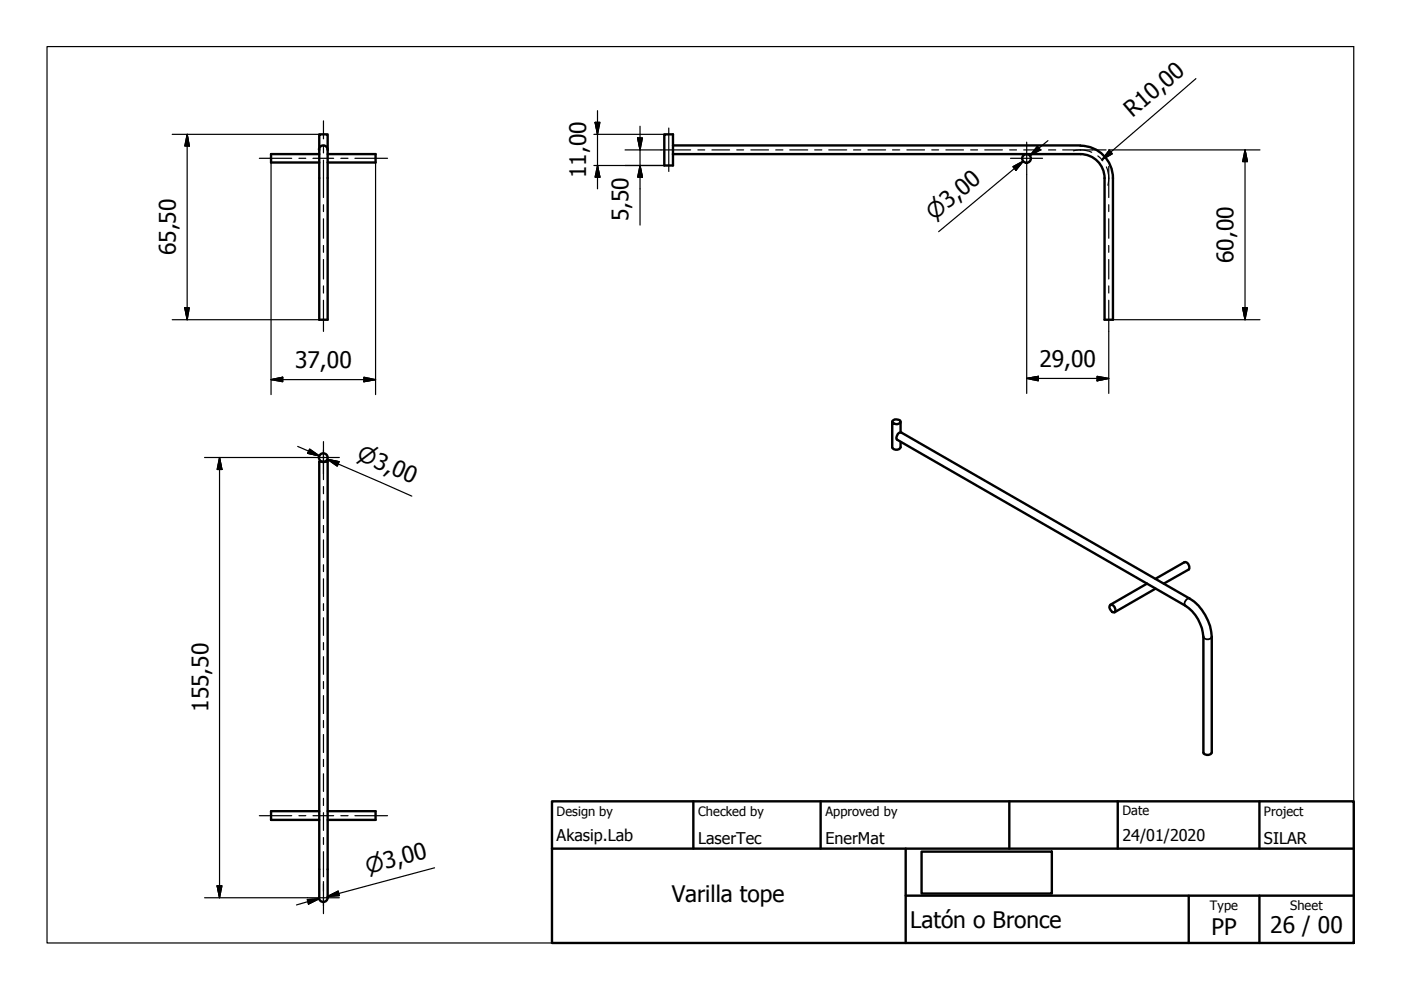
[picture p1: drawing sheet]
<svg xmlns="http://www.w3.org/2000/svg" width="297mm" height="210mm" viewBox="0 0 297 210" stroke-linecap="round" stroke-linejoin="round" font-family="sans-serif">
<!-- layer: Visible (ISO) -->
<g fill="none" stroke="#000" stroke-width=".51">
<path d="M67.6 31.8a.92 .92 0 0 1 .9-1 .92 .92 0 0 1 1 1M67.7 28.5h1.8v39.3h-1.8zM67.7 32.7h-10.2v1.8h10.2M69.5 32.7h10.1v1.8h-10.1M140.8 28.5h1.9v6.6h-1.9zM142.7 32.7h86.3M142.7 30.8h86.3M229.1 32.7a5.1 5.1 0 0 1 5.1 5.1M229.1 30.9a6.9 6.9 0 0 1 6.9 6.9M234.2 37.8v30h1.8v-30M189.2 89.4v5.4a1.01 1.01 0 0 0 1.7 0v-1.1M189.2 89.3a1.16 1.16 0 0 1 1.7 .1 1.06 1.06 0 0 1-1.7 .2z"/>
<path d="M190.9 89.4v2.3M191.1 91.7h-.2a1.18 1.18 0 0 0-.8 1.4l.1 .2M235.5 128.2a1.1 1.1 0 0 1 .9 1.6 .97 .97 0 0 1-1-.5 .97 .97 0 0 1 .1-1.1zM243.2 123.7l-7.8 4.5M245 122.7l6.1-3.5a1.01 1.01 0 0 1 .9 1.5l-5.2 3M245 124.8l-8.7 5M67.7 172h-10.2v1.8h10.2M69.5 172h10.1v1.8h-10.1M67.6 190.3a.92 .92 0 0 0 .9 .9 .92 .92 0 0 0 1-.9M67.7 190.3v-92.4h1.8v92.4"/>
<circle cx="217.6" cy="33.6" r=".92"/>
<circle cx="68.5" cy="97" r=".92"/>
</g>
<!-- layer: Visible Narrow (ISO) -->
<path d="M252.2 126.9a1.01 1.01 0 0 0-.9 1.5M255.1 135a1.01 1.01 0 0 0 1.8 0" fill="none" stroke="#000" stroke-width=".38"/>
<path d="M191.1 91.7l61.1 35.2a10.5 10.5 0 0 1 4.7 8.1v24.5a1.01 1.01 0 0 1-1.8 0v-24.5a8.7 8.7 0 0 0-3.8-6.6l-61.1-35.1" fill="none" stroke="#000" stroke-width=".51"/>
<!-- layer: Sketch Geometry (ISO) -->
<path d="M10 9.9h277v190h-277z" fill="none" stroke="#000" stroke-width=".25"/>
<!-- layer: Title (ISO) -->
<path d="M117 169.9h170v30h-170zM117 179.9h170M147 169.9v10M174 169.9v10M192 179.9v20M214 169.9v10M237 169.9v10M267 169.9v10M192 189.9h95M195.4 180.6h27.6v8.9h-27.6zM252 189.9v10M267 189.9v10" fill="none" stroke="#000" stroke-width=".51"/>
<!-- layer: Centerline (ISO) -->
<g fill="none" stroke="#000" stroke-width=".25">
<path d="M55 33.6h6.8M63.4 33.6h1.4M66.4 33.6h4.3M68.6 25.6v3.8M68.6 31v1.4M68.6 33.9v8M72.3 33.6h1.5M75.2 33.6h7M140.1 31.8h6.3M141.8 27.1v9.3M148 31.8h1.4M150.9 31.8h3.8"/>
<path d="M156.2 31.8h1.5M159.2 31.8h3.7M164.5 31.8h1.5M167.4 31.8h3.9M172.7 31.8h1.5M175.7 31.8h3.8M181 31.8h1.5M184 31.8h3.8M189.2 31.8h1.6M192.3 31.8h3.7M197.5 31.8h1.5M200.5 31.8h3.8"/>
<path d="M205.8 31.8h1.5M208.8 31.8h3.7M214.1 31.8h1.4M217 31.8h3.8M222.3 31.8h1.5M225.3 31.8h6.3M227.6 32a6 6 0 0 1 3.9 .3M232.8 33l1 1.1M234.6 35.4a6 6 0 0 1 .3 3.9M235.1 35.3v6.6M68.6 43.4v1.5M68.6 46.4v4.1"/>
<path d="M68.6 52v1.5M68.6 55v4.2M235.1 43.4v1.5M235.1 46.4v4.1M235.1 52v1.5M235.1 55v4.2M68.6 60.6v1.5M68.6 63.7v6.6M235.1 60.6v1.5M235.1 63.7v6.6M68.6 95.4v6.3M68.6 103.2v1.5"/>
<path d="M68.6 106.2v3.8M68.6 111.4v1.5M68.6 114.5v3.7M68.6 119.7v1.5M68.6 122.7v3.8M68.6 128v1.4M68.6 131v3.7M68.6 136.2v1.6M68.6 139.2v3.8M68.6 144.5v1.5M68.6 147.5v3.8M68.6 152.8v1.5"/>
<path d="M68.6 155.7v3.8M55 172.9h6.8M63.4 172.9h1.4M66.4 172.9h4.3M68.6 161v1.5M68.6 164.1v3.7M68.6 169.3v1.5M68.6 172.3v3.8M68.6 177.6v1.4M72.3 172.9h1.5M75.2 172.9h7M68.6 180.6v5.3"/>
<path d="M68.6 187.4v1.5M68.6 190.4v1.7"/>
</g>
<!-- layer: Center Mark (ISO) -->
<path d="M214.2 33.6h6.8M217.7 30.1v6.9M65.2 97h6.7M68.6 93.6v6.8M65.2 190.3h6.7M68.6 186.9v6.8" fill="none" stroke="#000" stroke-width=".25"/>
<!-- layer: Dimension (ISO) -->
<g fill="none" stroke="#000" stroke-width=".25">
<path d="M253.6 16.7l-20 17.2M36.5 28.5h31.2M39.7 28.5l.4 2.5h-.9zM39.7 28.5v39.3M57.5 34.5v49.2M79.6 34.5v49.2M125.9 28.5h14.9M125.9 35.1h14.9M126.2 25.9h1l-.5 2.6zM126.7 35.1l.5 2.5h-1zM126.7 23.5v16.5M132.5 31.8h7.6"/>
<path d="M135.2 29.2h1l-.5 2.6zM135.7 35.1l.5 2.5h-1zM135.7 26.8v20.9M214.8 35.3l2.2-1.2-1.6 2zM215.1 35.7l1.9-1.6-18 15M217.7 37v46.4M220 31l.6 .8-2.2 1.2zM222.2 29.8l-3.8 3.2M231.6 31.8h2.9M235 31.8h32.1M235.2 31.8l.6 .8-2.2 1.3zM264 31.8l.5 2.5h-1z"/>
<path d="M264 31.8v36M36.5 67.8h31.2M39.2 65.2h.9l-.4 2.6zM77.2 80l2.4 .5-2.4 .4zM232.6 79.8l2.5 .4-2.5 .5zM235.1 70.3v13.1M236 67.8h31.1M263.5 65.2h1l-.5 2.6zM43.4 97h21.8M46.5 97l.6 2.5h-1.1zM46.5 97v93.3M57.5 80.5l2.4-.5v.9z"/>
<path d="M57.5 80.5h22.1M63.1 94.7l4.7 2M65.7 95.2l2.1 1.5-2.6-.6zM69.4 97.4l2.5 .5-.4 .9zM71.7 98.4l-2.3-1 17.9 7.8M217.7 80.2l2.5-.4v.9zM217.7 80.2h17.4M43.4 190.3h21.8M46 187.8h1.1l-.6 2.5zM65.2 190.7l2.5-.2-2.3 1.2zM67.7 190.5l-4.8 1.4M69.4 190.1l2.3-1.2 .2 1z"/>
<path d="M92.1 184l-22.7 6.1 2.4-.6"/>
</g>
<g fill="#000" stroke="#000" stroke-width=".25">
<path d="M39.7 28.5l.4 2.5zM39.7 28.5l.4 2.5h-.9zM126.2 25.9l.5 2.6zM126.2 25.9h1l-.5 2.6zM126.7 35.1l.5 2.5zM126.7 35.1l.5 2.5h-1zM135.2 29.2l.5 2.6zM135.2 29.2h1l-.5 2.6zM135.7 35.1l.5 2.5zM135.7 35.1l.5 2.5h-1zM217 34.1l-1.6 2zM214.8 35.3l2.2-1.2-1.6 2z"/>
<path d="M220 31l-1.6 2zM220 31l.6 .8-2.2 1.2zM235.2 31.8l-1.6 2.1zM235.2 31.8l.6 .8-2.2 1.3zM264 31.8l.5 2.5zM264 31.8l.5 2.5h-1zM39.2 65.2l.5 2.6zM39.2 65.2h.9l-.4 2.6zM57.5 80.5l2.4-.5zM57.5 80.5l2.4-.5v.9zM217.7 80.2l2.5-.4zM217.7 80.2l2.5-.4v.9z"/>
<path d="M263.5 65.2l.5 2.6zM263.5 65.2h1l-.5 2.6zM46.5 97l.6 2.5zM46.5 97l.6 2.5h-1.1zM65.2 96.1l2.6 .6zM65.7 95.2l2.1 1.5-2.6-.6zM69.4 97.4l2.5 .5zM69.4 97.4l2.5 .5-.4 .9zM77.2 80.9l2.4-.4zM77.2 80l2.4 .5-2.4 .4zM232.6 80.7l2.5-.5zM232.6 79.8l2.5 .4-2.5 .5z"/>
<path d="M46 187.8l.5 2.5zM46 187.8h1.1l-.6 2.5zM65.4 191.7l2.3-1.2zM65.2 190.7l2.5-.2-2.3 1.2zM69.4 190.1l2.3-1.2zM69.4 190.1l2.3-1.2 .2 1z"/>
</g>
<g font-size="4.8">
<text x="240.1" y="25.1" transform="rotate(-41 240.1 25.1)">R10,00</text>
<text x="124.3" y="37.8" transform="rotate(-90 124.3 37.8)">11,00</text>
<text x="133.3" y="47" transform="rotate(-90 133.3 47)">5,50</text>
<text x="37.3" y="54.1" transform="rotate(-90 37.3 54.1)">65,50</text>
<text x="261.6" y="55.7" transform="rotate(-90 261.6 55.7)">60,00</text>
<text x="220.4" y="77.9">29,00</text>
<text x="62.5" y="78.1">37,00</text>
<text x="44.2" y="151" transform="rotate(-90 44.2 151)">155,50</text>
<text x="142.4" y="191.3">Varilla tope</text>
<text x="193" y="196.8">Latón o Bronce</text>
<text x="269.3" y="197.8">26 / 00</text>
<text x="256.9" y="198.2">PP</text>
</g>
<g font-size="4.6">
<text x="198.1" y="46.8" transform="rotate(-40 198.1 46.8)">⌀3,00</text>
<text x="75.4" y="97.4" transform="rotate(23 75.4 97.4)">⌀3,00</text>
<text x="78" y="185.3" transform="rotate(-15 78 185.3)">⌀3,00</text>
</g>
<g font-size="3.4">
<text x="118" y="178.2">Akasip.Lab</text>
<text x="148" y="178.9">LaserTec</text>
<text x="175" y="178.9">EnerMat</text>
<text x="238" y="178.3">24/01/2020</text>
<text x="268" y="178.9">SILAR</text>
</g>
<g font-size="2.7">
<text x="118" y="173">Design by</text>
<text x="148" y="173">Checked by</text>
<text x="175" y="173">Approved by</text>
<text x="238" y="172.9">Date</text>
<text x="268" y="172.9">Project</text>
<text x="256.5" y="192.9">Type</text>
<text x="273.6" y="193">Sheet</text>
</g>
</svg>
